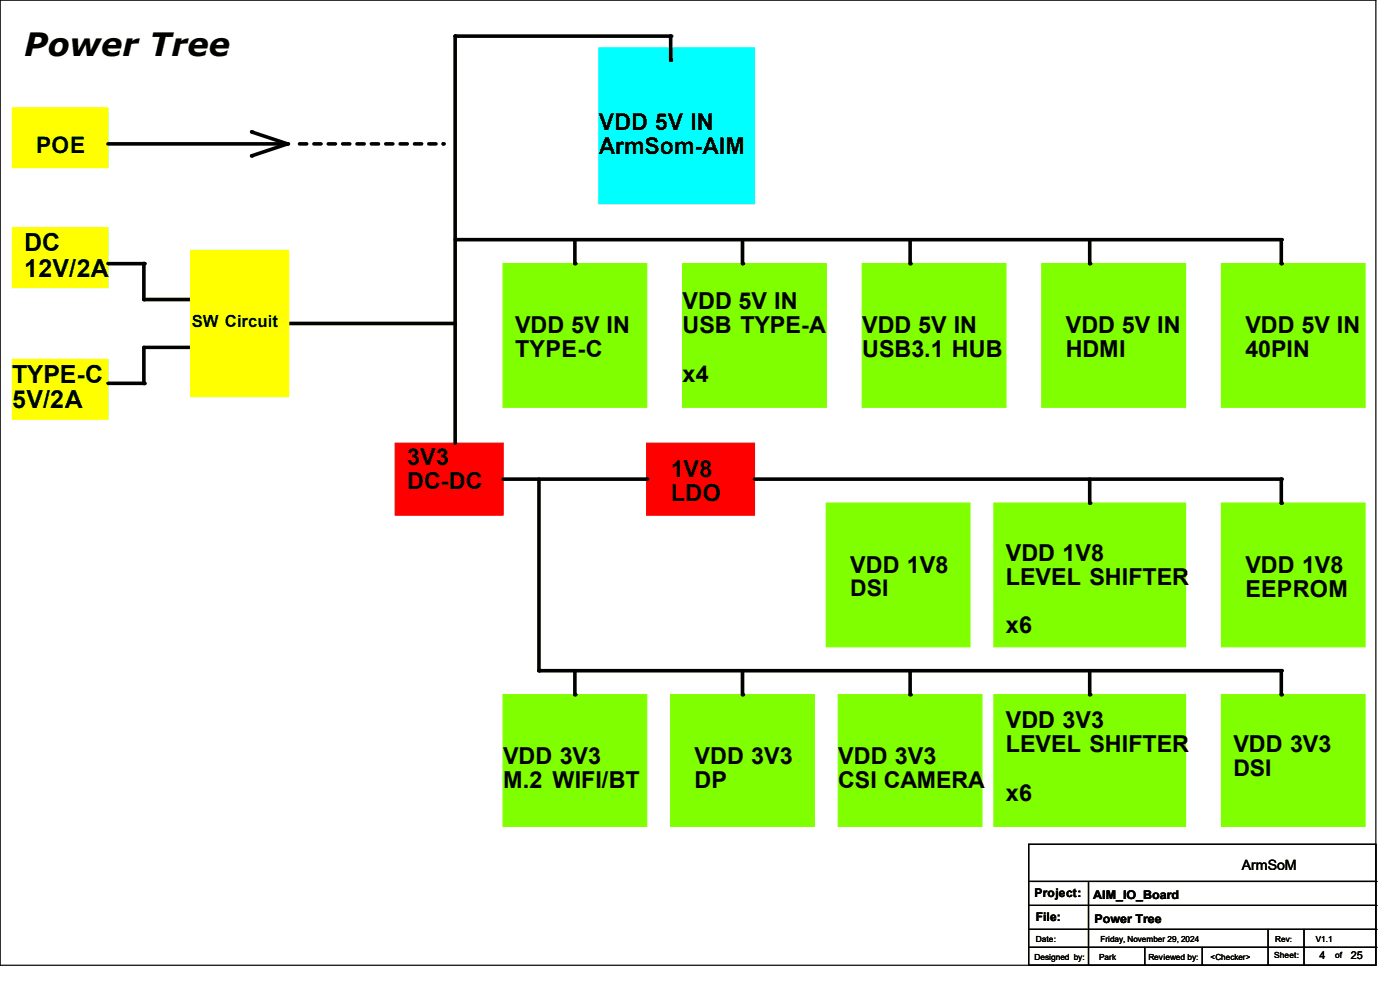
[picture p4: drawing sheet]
<svg xmlns="http://www.w3.org/2000/svg" width="297mm" height="210mm" viewBox="0 0 297 210" stroke-linecap="round" stroke-linejoin="round" font-family="sans-serif">
<g fill="none" stroke="#000" stroke-width=".25">
<path d="M0 0h291.9v204.8h-291.9zM218.2 179.1h73.7v25.7h-73.7zM218.2 187h73.7M218.2 192.1h73.7M218.2 197.1h73.7M230.9 187v17.8M269 197.1v7.7M276.6 197.1v7.7M291.9 187h.1M291.9 192.1h.1M291.9 197.1h.1M218.2 201h73.7"/>
<path d="M230.9 204.8h.1M242.9 204.8h.1M242.9 201v3.8M255.1 204.8h.1M255.1 201v3.8M269 204.8h.1M276.6 204.8h.1M291.9 201h.1"/>
</g>
<path d="M127 10.2h33.1v33h-33.1z" fill-rule="evenodd" fill="#0ff" stroke="#0ff" stroke-width=".25"/>
<g fill="#80ff00" stroke="#80ff00" stroke-width=".25">
<path d="M106.7 55.9h30.5v30.5h-30.5z" fill-rule="evenodd"/>
<path d="M144.8 55.9h30.5v30.5h-30.5z" fill-rule="evenodd"/>
<path d="M182.9 55.9h30.5v30.5h-30.5z" fill-rule="evenodd"/>
<path d="M221 55.9h30.5v30.5h-30.5z" fill-rule="evenodd"/>
<path d="M259.1 55.9h30.5v30.5h-30.5z" fill-rule="evenodd"/>
<path d="M210.9 106.7h40.6v30.5h-40.6z" fill-rule="evenodd"/>
<path d="M259.1 106.7h30.5v30.5h-30.5z" fill-rule="evenodd"/>
<path d="M142.3 147.4h30.5v27.9h-30.5z" fill-rule="evenodd"/>
<path d="M106.7 147.4h30.5v27.9h-30.5z" fill-rule="evenodd"/>
<path d="M177.8 147.4h30.5v27.9h-30.5z" fill-rule="evenodd"/>
<path d="M210.9 147.4h40.6v27.9h-40.6z" fill-rule="evenodd"/>
<path d="M259.1 147.4h30.5v27.9h-30.5z" fill-rule="evenodd"/>
<path d="M175.3 106.7h30.5v30.5h-30.5z" fill-rule="evenodd"/>
</g>
<g fill="#f00" stroke="#f00" stroke-width=".25">
<path d="M83.9 94h22.8v15.3h-22.8z" fill-rule="evenodd"/>
<path d="M137.2 94h22.9v15.3h-22.9z" fill-rule="evenodd"/>
</g>
<g fill="#ff0" stroke="#ff0" stroke-width=".25">
<path d="M2.6 22.9h20.3v12.7h-20.3z" fill-rule="evenodd"/>
<path d="M2.6 48.3h20.3v12.7h-20.3z" fill-rule="evenodd"/>
<path d="M2.6 76.2h20.3v12.7h-20.3z" fill-rule="evenodd"/>
</g>
<g fill="none" stroke="#000" stroke-width=".76">
<path d="M142.3 12.7v-5h-45.7v86.3M22.9 30.5h38.1M53.4 28l7.6 2.5M61 30.5l-7.6 2.6M22.9 55.9h7.6v7.6h10.2M96.6 50.8h175.2v5.1M122 50.8v5.1M157.5 50.8v5.1M193.1 50.8v5.1M231.2 50.8v5.1M40.7 73.7h-10.2v7.6h-7.6M60.7 68.6h35.9"/>
<path d="M106.7 101.6h30.5M114.3 101.6v40.7h157.5v5.1M160.1 101.6h111.7v5.1M231.2 101.6v5.1M122 142.3v5.1M157.5 142.3v5.1M193.1 142.3v5.1M231.2 142.3v5.1"/>
</g>
<g fill="#000">
<circle cx="96.6" cy="7.7" r=".38"/>
<circle cx="142.3" cy="7.7" r=".38"/>
<circle cx="142.3" cy="12.7" r=".38"/>
<circle cx="53.4" cy="33.1" r=".38"/>
<circle cx="53.4" cy="28" r=".38"/>
<circle cx="61" cy="30.5" r=".38"/>
<circle cx="30.5" cy="55.9" r=".38"/>
<circle cx="122" cy="55.9" r=".38"/>
<circle cx="157.5" cy="55.9" r=".38"/>
<circle cx="193.1" cy="55.9" r=".38"/>
<circle cx="231.2" cy="55.9" r=".38"/>
<circle cx="271.8" cy="55.9" r=".38"/>
<circle cx="271.8" cy="50.8" r=".38"/>
<circle cx="30.5" cy="63.5" r=".38"/>
<circle cx="40.7" cy="73.7" r=".38"/>
<circle cx="60.7" cy="68.6" r=".38"/>
<circle cx="30.5" cy="81.3" r=".38"/>
<circle cx="137.2" cy="101.6" r=".38"/>
<circle cx="231.2" cy="106.7" r=".38"/>
<circle cx="271.8" cy="101.6" r=".38"/>
<circle cx="271.8" cy="106.7" r=".38"/>
<circle cx="114.3" cy="142.3" r=".38"/>
<circle cx="122" cy="147.4" r=".38"/>
<circle cx="157.5" cy="147.4" r=".38"/>
<circle cx="193.1" cy="147.4" r=".38"/>
<circle cx="231.2" cy="147.4" r=".38"/>
<circle cx="271.8" cy="142.3" r=".38"/>
<circle cx="271.8" cy="147.4" r=".38"/>
</g>
<path d="M63.5 30.5h30.5" fill="none" stroke="#000" stroke-width=".76" stroke-dasharray="1.5 1.5"/>
<circle cx="94" cy="30.5" r=".38" fill="#000" stroke-dasharray="1.5 1.5"/>
<path d="M40.7 53.4h20.3v30.5h-20.3z" fill-rule="evenodd" fill="#ff0" stroke="#ff0" stroke-width=".76"/>
<text font-size="6.8" x="5.1" y="11.9">Power Tree</text>
<g font-size="5.3">
<text x="5.1" y="53.2">DC</text>
<text x="5.1" y="58.7">12V/2A</text>
<text x="2.6" y="81.2">TYPE-C</text>
<text x="2.6" y="86.6">5V/2A</text>
</g>
<g font-size="5">
<text x="127" y="27.5">VDD 5V IN</text>
<text x="144.8" y="65.6">VDD 5V IN</text>
<text x="109.3" y="70.7">VDD 5V IN</text>
<text x="144.8" y="70.7">USB TYPE-A</text>
<text x="182.9" y="70.7">VDD 5V IN</text>
<text x="226.1" y="70.7">VDD 5V IN</text>
<text x="264.2" y="70.7">VDD 5V IN</text>
<text x="109.3" y="75.8">TYPE-C</text>
<text x="182.9" y="75.8">USB3.1 HUB</text>
<text x="226.1" y="75.8">HDMI</text>
<text x="144.8" y="80.9">x4</text>
<text x="86.4" y="98.6">3V3</text>
<text x="142.3" y="101.1">1V8</text>
<text x="86.4" y="103.7">DC-DC</text>
<text x="142.3" y="106.3">LDO</text>
<text x="213.4" y="118.9">VDD 1V8</text>
<text x="180.4" y="121.5">VDD 1V8</text>
<text x="213.4" y="124">LEVEL SHIFTER</text>
<text x="264.2" y="121.5">VDD 1V8</text>
<text x="264.2" y="126.6">EEPROM</text>
<text x="213.4" y="134.3">x6</text>
<text x="213.4" y="154.5">VDD 3V3</text>
<text x="213.4" y="159.6">LEVEL SHIFTER</text>
<text x="261.7" y="159.6">VDD 3V3</text>
<text x="106.7" y="162.1">VDD 3V3</text>
<text x="106.7" y="167.2">M.2 WIFI/BT</text>
<text x="147.4" y="162.1">VDD 3V3</text>
<text x="147.4" y="167.2">DP</text>
<text x="177.8" y="162.1">VDD 3V3</text>
<text x="213.4" y="169.8">x6</text>
</g>
<g font-size="4.9">
<text x="127" y="32.6">ArmSom-AIM</text>
<text x="264.2" y="75.8">40PIN</text>
<text x="180.4" y="126.5">DSI</text>
<text x="177.8" y="167.2">CSI CAMERA</text>
<text x="261.7" y="164.6">DSI</text>
</g>
<text font-size="4.8" x="7.7" y="32.5">POE</text>
<text font-size="3.6" x="40.7" y="69.4">SW Circuit</text>
<text font-size="3" x="263.4" y="184.6">ArmSoM</text>
<g font-size="2.5">
<text x="219.5" y="190.4">Project:</text>
<text x="231.9" y="190.6">AIM_IO_Board</text>
<text x="219.8" y="195.5">File:</text>
<text x="232.2" y="195.7">Power Tree</text>
</g>
<g font-size="2.3">
<text x="280" y="203.5">4</text>
<text x="286.6" y="203.5">25</text>
</g>
<g font-size="1.8">
<text x="219.5" y="203.6">Designed by:</text>
<text x="219.8" y="199.8">Date:</text>
<text x="233.2" y="203.6">Park</text>
<text x="233.5" y="199.8">Friday, November 29, 2024</text>
<text x="243.6" y="203.6">Reviewed by:</text>
<text x="256.8" y="203.6">&lt;Checker&gt;</text>
<text x="270.3" y="203.3">Sheet:</text>
<text x="279.2" y="199.8">V1.1</text>
<text x="283.3" y="203.3">of</text>
</g>
<text font-size="1.7" x="270.6" y="199.8">Rev:</text>
</svg>
